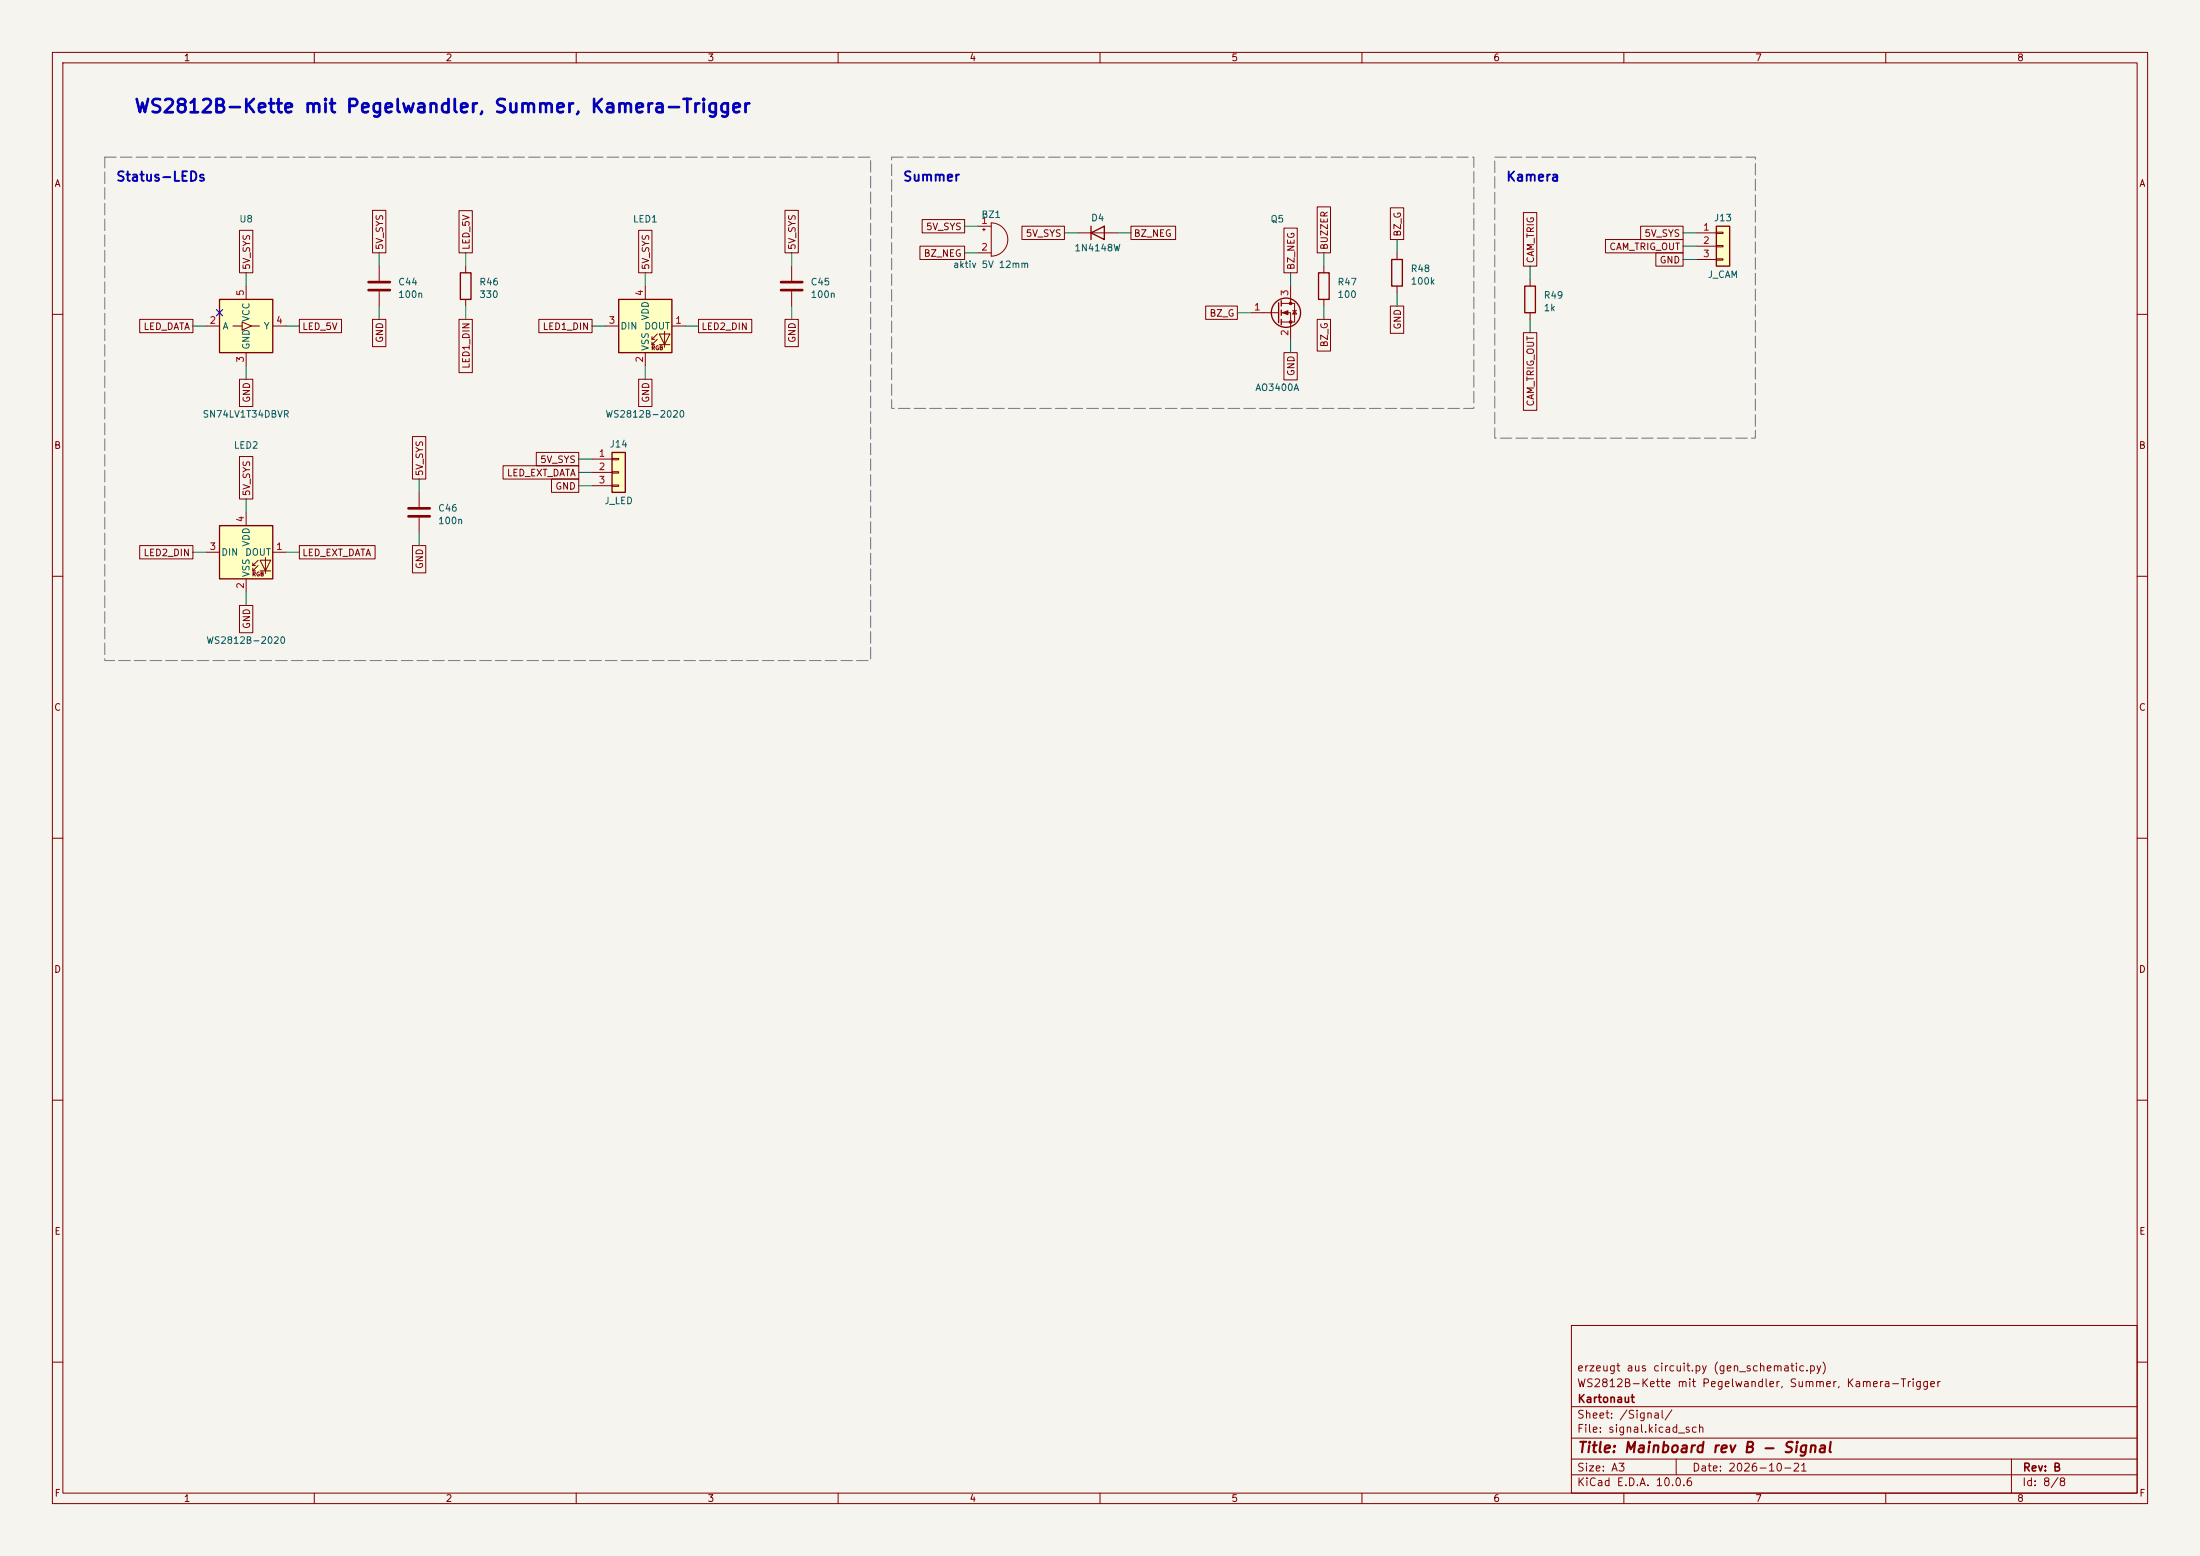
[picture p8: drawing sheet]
(kicad_sch
 (version 20250114)
 (generator "eeschema")
 (generator_version "10.0")
 (paper "A3")
 (title_block
  (title "Mainboard rev B - Signal")
  (date "2026-10-21")
  (rev "B")
  (company "Kartonaut")
  (comment 1 "WS2812B-Kette mit Pegelwandler, Summer, Kamera-Trigger")
  (comment 2 "erzeugt aus circuit.py (gen_schematic.py)"))
 (lib_symbols
  (symbol "Logic_LevelTranslator:SN74LV1T34DBV" (exclude_from_sim no) (in_bom yes) (on_board yes)
   (in_pos_files yes)
   (duplicate_pin_numbers_are_jumpers no)
   (property "Reference" "U" (at 5.08 6.35 0) (show_name no) (do_not_autoplace no) (effects (font (size 1.27 1.27)) (justify left)))
   (property "Value" "SN74LV1T34DBV" (at 5.08 3.81 0) (show_name no) (do_not_autoplace no) (effects (font (size 1.27 1.27)) (justify left)))
   (property "Footprint" "Package_TO_SOT_SMD:SOT-23-5" (at 16.51 -6.35 0) (show_name no) (do_not_autoplace no) (hide yes) (effects (font (size 1.27 1.27))))
   (property "Datasheet" "https://www.ti.com/lit/ds/symlink/sn74lv1t34.pdf" (at -10.16 -5.08 0) (show_name no) (do_not_autoplace no) (hide yes) (effects (font (size 1.27 1.27))))
   (property "Description" "Single Power Supply, Single Buffer GATE, CMOS Logic, Level Shifter, SOT-23-5" (at 0 0 0) (show_name no) (do_not_autoplace no) (hide yes) (effects (font (size 1.27 1.27))))
   (symbol "SN74LV1T34DBV_0_1"
    (rectangle (start -5.08 5.08) (end 5.08 -5.08) (stroke (width 0.254) (type default)) (fill (type background)))
    (polyline (pts (xy -0.762 0) (xy -2.54 0)) (stroke (width 0) (type default)) (fill (type none)))
    (polyline (pts (xy 1.016 0) (xy 2.54 0)) (stroke (width 0) (type default)) (fill (type none))))
   (symbol "SN74LV1T34DBV_1_1"
    (polyline (pts (xy -0.762 -0.762) (xy -0.762 0.762) (xy 1.016 0) (xy -0.762 -0.762)) (stroke (width 0) (type default)) (fill (type none)))
    (pin no_connect line (at -5.08 2.54 0) (length 2.54) (hide yes) (name "NC" (effects (font (size 1.27 1.27)))) (number "1" (effects (font (size 1.27 1.27)))))
    (pin input line (at -7.62 0 0) (length 2.54) (name "A" (effects (font (size 1.27 1.27)))) (number "2" (effects (font (size 1.27 1.27)))))
    (pin power_in line (at 0 -7.62 90) (length 2.54) (name "GND" (effects (font (size 1.27 1.27)))) (number "3" (effects (font (size 1.27 1.27)))))
    (pin output line (at 7.62 0 180) (length 2.54) (name "Y" (effects (font (size 1.27 1.27)))) (number "4" (effects (font (size 1.27 1.27)))))
    (pin power_in line (at 0 7.62 270) (length 2.54) (name "VCC" (effects (font (size 1.27 1.27)))) (number "5" (effects (font (size 1.27 1.27))))))
   (embedded_fonts no))
  (symbol "Device:C"
   (pin_numbers (hide yes))
   (pin_names (offset 0.254)) (exclude_from_sim no) (in_bom yes) (on_board yes)
   (in_pos_files yes)
   (duplicate_pin_numbers_are_jumpers no)
   (property "Reference" "C" (at 0.635 2.54 0) (show_name no) (do_not_autoplace no) (effects (font (size 1.27 1.27)) (justify left)))
   (property "Value" "C" (at 0.635 -2.54 0) (show_name no) (do_not_autoplace no) (effects (font (size 1.27 1.27)) (justify left)))
   (property "Footprint" "" (at 0.9652 -3.81 0) (show_name no) (do_not_autoplace no) (hide yes) (effects (font (size 1.27 1.27))))
   (property "Datasheet" "" (at 0 0 0) (show_name no) (do_not_autoplace no) (hide yes) (effects (font (size 1.27 1.27))))
   (property "Description" "Unpolarized capacitor" (at 0 0 0) (show_name no) (do_not_autoplace no) (hide yes) (effects (font (size 1.27 1.27))))
   (symbol "C_0_1"
    (polyline (pts (xy -2.032 0.762) (xy 2.032 0.762)) (stroke (width 0.508) (type default)) (fill (type none)))
    (polyline (pts (xy -2.032 -0.762) (xy 2.032 -0.762)) (stroke (width 0.508) (type default)) (fill (type none))))
   (symbol "C_1_1"
    (pin passive line (at 0 3.81 270) (length 2.794) (name "" (effects (font (size 1.27 1.27)))) (number "1" (effects (font (size 1.27 1.27)))))
    (pin passive line (at 0 -3.81 90) (length 2.794) (name "" (effects (font (size 1.27 1.27)))) (number "2" (effects (font (size 1.27 1.27))))))
   (embedded_fonts no))
  (symbol "Device:R"
   (pin_numbers (hide yes))
   (pin_names (offset 0)) (exclude_from_sim no) (in_bom yes) (on_board yes)
   (in_pos_files yes)
   (duplicate_pin_numbers_are_jumpers no)
   (property "Reference" "R" (at 2.032 0 90) (show_name no) (do_not_autoplace no) (effects (font (size 1.27 1.27))))
   (property "Value" "R" (at 0 0 90) (show_name no) (do_not_autoplace no) (effects (font (size 1.27 1.27))))
   (property "Footprint" "" (at -1.778 0 90) (show_name no) (do_not_autoplace no) (hide yes) (effects (font (size 1.27 1.27))))
   (property "Datasheet" "" (at 0 0 0) (show_name no) (do_not_autoplace no) (hide yes) (effects (font (size 1.27 1.27))))
   (property "Description" "Resistor" (at 0 0 0) (show_name no) (do_not_autoplace no) (hide yes) (effects (font (size 1.27 1.27))))
   (symbol "R_0_1"
    (rectangle (start -1.016 -2.54) (end 1.016 2.54) (stroke (width 0.254) (type default)) (fill (type none))))
   (symbol "R_1_1"
    (pin passive line (at 0 3.81 270) (length 1.27) (name "" (effects (font (size 1.27 1.27)))) (number "1" (effects (font (size 1.27 1.27)))))
    (pin passive line (at 0 -3.81 90) (length 1.27) (name "" (effects (font (size 1.27 1.27)))) (number "2" (effects (font (size 1.27 1.27))))))
   (embedded_fonts no))
  (symbol "LED:WS2812B-2020"
   (pin_names (offset 0.254)) (exclude_from_sim no) (in_bom yes) (on_board yes)
   (in_pos_files yes)
   (duplicate_pin_numbers_are_jumpers no)
   (property "Reference" "D" (at 5.08 5.715 0) (show_name no) (do_not_autoplace no) (effects (font (size 1.27 1.27)) (justify right bottom)))
   (property "Value" "WS2812B-2020" (at 1.27 -5.715 0) (show_name no) (do_not_autoplace no) (effects (font (size 1.27 1.27)) (justify left top)))
   (property "Footprint" "LED_SMD:LED_WS2812B-2020_PLCC4_2.0x2.0mm" (at 1.27 -7.62 0) (show_name no) (do_not_autoplace no) (hide yes) (effects (font (size 1.27 1.27)) (justify left top)))
   (property "Datasheet" "https://cdn-shop.adafruit.com/product-files/4684/4684_WS2812B-2020_V1.3_EN.pdf" (at 2.54 -9.525 0) (show_name no) (do_not_autoplace no) (hide yes) (effects (font (size 1.27 1.27)) (justify left top)))
   (property "Description" "RGB LED with integrated controller, 2.0 x 2.0 mm, 12 mA" (at 0 0 0) (show_name no) (do_not_autoplace no) (hide yes) (effects (font (size 1.27 1.27))))
   (symbol "WS2812B-2020_0_0"
    (text "RGB" (at 2.286 -4.191 0) (effects (font (size 0.762 0.762)))))
   (symbol "WS2812B-2020_0_1"
    (polyline (pts (xy 1.27 -2.54) (xy 1.778 -2.54)) (stroke (width 0) (type default)) (fill (type none)))
    (polyline (pts (xy 1.27 -3.556) (xy 1.778 -3.556)) (stroke (width 0) (type default)) (fill (type none)))
    (polyline (pts (xy 2.286 -1.524) (xy 1.27 -2.54) (xy 1.27 -2.032)) (stroke (width 0) (type default)) (fill (type none)))
    (polyline (pts (xy 2.286 -2.54) (xy 1.27 -3.556) (xy 1.27 -3.048)) (stroke (width 0) (type default)) (fill (type none)))
    (polyline (pts (xy 3.683 -1.016) (xy 3.683 -3.556) (xy 3.683 -4.064)) (stroke (width 0) (type default)) (fill (type none)))
    (polyline (pts (xy 4.699 -1.524) (xy 2.667 -1.524) (xy 3.683 -3.556) (xy 4.699 -1.524)) (stroke (width 0) (type default)) (fill (type none)))
    (polyline (pts (xy 4.699 -3.556) (xy 2.667 -3.556)) (stroke (width 0) (type default)) (fill (type none)))
    (rectangle (start 5.08 5.08) (end -5.08 -5.08) (stroke (width 0.254) (type default)) (fill (type background))))
   (symbol "WS2812B-2020_1_1"
    (pin output line (at 7.62 0 180) (length 2.54) (name "DOUT" (effects (font (size 1.27 1.27)))) (number "1" (effects (font (size 1.27 1.27)))))
    (pin power_in line (at 0 -7.62 90) (length 2.54) (name "VSS" (effects (font (size 1.27 1.27)))) (number "2" (effects (font (size 1.27 1.27)))))
    (pin input line (at -7.62 0 0) (length 2.54) (name "DIN" (effects (font (size 1.27 1.27)))) (number "3" (effects (font (size 1.27 1.27)))))
    (pin power_in line (at 0 7.62 270) (length 2.54) (name "VDD" (effects (font (size 1.27 1.27)))) (number "4" (effects (font (size 1.27 1.27))))))
   (embedded_fonts no))
  (symbol "Connector_Generic:Conn_01x03"
   (pin_names (offset 1.016) (hide yes)) (exclude_from_sim no) (in_bom yes) (on_board yes)
   (in_pos_files yes)
   (duplicate_pin_numbers_are_jumpers no)
   (property "Reference" "J" (at 0 5.08 0) (show_name no) (do_not_autoplace no) (effects (font (size 1.27 1.27))))
   (property "Value" "Conn_01x03" (at 0 -5.08 0) (show_name no) (do_not_autoplace no) (effects (font (size 1.27 1.27))))
   (property "Footprint" "" (at 0 0 0) (show_name no) (do_not_autoplace no) (hide yes) (effects (font (size 1.27 1.27))))
   (property "Datasheet" "" (at 0 0 0) (show_name no) (do_not_autoplace no) (hide yes) (effects (font (size 1.27 1.27))))
   (property "Description" "Generic connector, single row, 01x03, script generated (kicad-library-utils/schlib/autogen/connector/)" (at 0 0 0) (show_name no) (do_not_autoplace no) (hide yes) (effects (font (size 1.27 1.27))))
   (symbol "Conn_01x03_1_1"
    (rectangle (start -1.27 3.81) (end 1.27 -3.81) (stroke (width 0.254) (type default)) (fill (type background)))
    (rectangle (start -1.27 2.667) (end 0 2.413) (stroke (width 0.1524) (type default)) (fill (type none)))
    (rectangle (start -1.27 0.127) (end 0 -0.127) (stroke (width 0.1524) (type default)) (fill (type none)))
    (rectangle (start -1.27 -2.413) (end 0 -2.667) (stroke (width 0.1524) (type default)) (fill (type none)))
    (pin passive line (at -5.08 2.54 0) (length 3.81) (name "Pin_1" (effects (font (size 1.27 1.27)))) (number "1" (effects (font (size 1.27 1.27)))))
    (pin passive line (at -5.08 0 0) (length 3.81) (name "Pin_2" (effects (font (size 1.27 1.27)))) (number "2" (effects (font (size 1.27 1.27)))))
    (pin passive line (at -5.08 -2.54 0) (length 3.81) (name "Pin_3" (effects (font (size 1.27 1.27)))) (number "3" (effects (font (size 1.27 1.27))))))
   (embedded_fonts no))
  (symbol "Device:Buzzer"
   (pin_names (offset 0.0254) (hide yes)) (exclude_from_sim no) (in_bom yes) (on_board yes)
   (in_pos_files yes)
   (duplicate_pin_numbers_are_jumpers no)
   (property "Reference" "BZ" (at 3.81 1.27 0) (show_name no) (do_not_autoplace no) (effects (font (size 1.27 1.27)) (justify left)))
   (property "Value" "Buzzer" (at 3.81 -1.27 0) (show_name no) (do_not_autoplace no) (effects (font (size 1.27 1.27)) (justify left)))
   (property "Footprint" "" (at -0.635 2.54 90) (show_name no) (do_not_autoplace no) (hide yes) (effects (font (size 1.27 1.27))))
   (property "Datasheet" "" (at -0.635 2.54 90) (show_name no) (do_not_autoplace no) (hide yes) (effects (font (size 1.27 1.27))))
   (property "Description" "Buzzer, polarized" (at 0 0 0) (show_name no) (do_not_autoplace no) (hide yes) (effects (font (size 1.27 1.27))))
   (symbol "Buzzer_0_1"
    (polyline (pts (xy -1.651 1.905) (xy -1.143 1.905)) (stroke (width 0) (type default)) (fill (type none)))
    (polyline (pts (xy -1.397 2.159) (xy -1.397 1.651)) (stroke (width 0) (type default)) (fill (type none)))
    (arc (start 0 3.175) (mid 3.1612 0) (end 0 -3.175) (stroke (width 0) (type default)) (fill (type none)))
    (polyline (pts (xy 0 3.175) (xy 0 -3.175)) (stroke (width 0) (type default)) (fill (type none))))
   (symbol "Buzzer_1_1"
    (pin passive line (at -2.54 2.54 0) (length 2.54) (name "+" (effects (font (size 1.27 1.27)))) (number "1" (effects (font (size 1.27 1.27)))))
    (pin passive line (at -2.54 -2.54 0) (length 2.54) (name "-" (effects (font (size 1.27 1.27)))) (number "2" (effects (font (size 1.27 1.27))))))
   (embedded_fonts no))
  (symbol "Device:D"
   (pin_numbers (hide yes))
   (pin_names (offset 1.016) (hide yes)) (exclude_from_sim no) (in_bom yes) (on_board yes)
   (in_pos_files yes)
   (duplicate_pin_numbers_are_jumpers no)
   (property "Reference" "D" (at 0 2.54 0) (show_name no) (do_not_autoplace no) (effects (font (size 1.27 1.27))))
   (property "Value" "D" (at 0 -2.54 0) (show_name no) (do_not_autoplace no) (effects (font (size 1.27 1.27))))
   (property "Footprint" "" (at 0 0 0) (show_name no) (do_not_autoplace no) (hide yes) (effects (font (size 1.27 1.27))))
   (property "Datasheet" "" (at 0 0 0) (show_name no) (do_not_autoplace no) (hide yes) (effects (font (size 1.27 1.27))))
   (property "Description" "Diode" (at 0 0 0) (show_name no) (do_not_autoplace no) (hide yes) (effects (font (size 1.27 1.27))))
   (property "Sim.Device" "D" (at 0 0 0) (show_name no) (do_not_autoplace no) (hide yes) (effects (font (size 1.27 1.27))))
   (property "Sim.Pins" "1=K 2=A" (at 0 0 0) (show_name no) (do_not_autoplace no) (hide yes) (effects (font (size 1.27 1.27))))
   (symbol "D_0_1"
    (polyline (pts (xy -1.27 1.27) (xy -1.27 -1.27)) (stroke (width 0.254) (type default)) (fill (type none)))
    (polyline (pts (xy 1.27 1.27) (xy 1.27 -1.27) (xy -1.27 0) (xy 1.27 1.27)) (stroke (width 0.254) (type default)) (fill (type none)))
    (polyline (pts (xy 1.27 0) (xy -1.27 0)) (stroke (width 0) (type default)) (fill (type none))))
   (symbol "D_1_1"
    (pin passive line (at -3.81 0 0) (length 2.54) (name "K" (effects (font (size 1.27 1.27)))) (number "1" (effects (font (size 1.27 1.27)))))
    (pin passive line (at 3.81 0 180) (length 2.54) (name "A" (effects (font (size 1.27 1.27)))) (number "2" (effects (font (size 1.27 1.27))))))
   (embedded_fonts no))
  (symbol "Transistor_FET:AO3400A"
   (pin_names (offset 0) (hide yes)) (exclude_from_sim no) (in_bom yes) (on_board yes)
   (in_pos_files yes)
   (duplicate_pin_numbers_are_jumpers no)
   (embedded_fonts no)
   (property "Reference" "Q" (at 5.08 1.905 0) (show_name no) (do_not_autoplace no) (effects (font (size 1.27 1.27)) (justify left)))
   (property "Value" "AO3400A" (at 5.08 0 0) (show_name no) (do_not_autoplace no) (effects (font (size 1.27 1.27)) (justify left)))
   (property "Footprint" "Package_TO_SOT_SMD:SOT-23" (at 5.08 -1.905 0) (show_name no) (do_not_autoplace no) (hide yes) (effects (font (size 1.27 1.27) (italic yes)) (justify left)))
   (property "Datasheet" "http://www.aosmd.com/pdfs/datasheet/AO3400A.pdf" (at 5.08 -3.81 0) (show_name no) (do_not_autoplace no) (hide yes) (effects (font (size 1.27 1.27)) (justify left)))
   (property "Description" "30V Vds, 5.7A Id, N-Channel MOSFET, SOT-23" (at 0 0 0) (show_name no) (do_not_autoplace no) (hide yes) (effects (font (size 1.27 1.27))))
   (symbol "AO3400A_0_1"
    (polyline (pts (xy 0.254 1.905) (xy 0.254 -1.905)) (stroke (width 0.254) (type default)) (fill (type none)))
    (polyline (pts (xy 0.254 0) (xy -2.54 0)) (stroke (width 0) (type default)) (fill (type none)))
    (polyline (pts (xy 0.762 2.286) (xy 0.762 1.27)) (stroke (width 0.254) (type default)) (fill (type none)))
    (polyline (pts (xy 0.762 0.508) (xy 0.762 -0.508)) (stroke (width 0.254) (type default)) (fill (type none)))
    (polyline (pts (xy 0.762 -1.27) (xy 0.762 -2.286)) (stroke (width 0.254) (type default)) (fill (type none)))
    (polyline (pts (xy 0.762 -1.778) (xy 3.302 -1.778) (xy 3.302 1.778) (xy 0.762 1.778)) (stroke (width 0) (type default)) (fill (type none)))
    (polyline (pts (xy 1.016 0) (xy 2.032 0.381) (xy 2.032 -0.381) (xy 1.016 0)) (stroke (width 0) (type default)) (fill (type outline)))
    (circle (center 1.651 0) (radius 2.794) (stroke (width 0.254) (type default)) (fill (type none)))
    (polyline (pts (xy 2.54 2.54) (xy 2.54 1.778)) (stroke (width 0) (type default)) (fill (type none)))
    (circle (center 2.54 1.778) (radius 0.254) (stroke (width 0) (type default)) (fill (type outline)))
    (circle (center 2.54 -1.778) (radius 0.254) (stroke (width 0) (type default)) (fill (type outline)))
    (polyline (pts (xy 2.54 -2.54) (xy 2.54 0) (xy 0.762 0)) (stroke (width 0) (type default)) (fill (type none)))
    (polyline (pts (xy 2.921 0.381) (xy 3.683 0.381)) (stroke (width 0) (type default)) (fill (type none)))
    (polyline (pts (xy 3.302 0.381) (xy 2.921 -0.254) (xy 3.683 -0.254) (xy 3.302 0.381)) (stroke (width 0) (type default)) (fill (type none))))
   (symbol "AO3400A_1_1"
    (pin input line (at -5.08 0 0) (length 2.54) (name "G" (effects (font (size 1.27 1.27)))) (number "1" (effects (font (size 1.27 1.27)))))
    (pin passive line (at 2.54 -5.08 90) (length 2.54) (name "S" (effects (font (size 1.27 1.27)))) (number "2" (effects (font (size 1.27 1.27)))))
    (pin passive line (at 2.54 5.08 270) (length 2.54) (name "D" (effects (font (size 1.27 1.27)))) (number "3" (effects (font (size 1.27 1.27))))))))
 (text "WS2812B-Kette mit Pegelwandler, Summer, Kamera-Trigger"
  (exclude_from_sim no)
  (at 25.4 22 0)
  (effects (font (size 2.54 2.54) (bold yes)) (justify left bottom)))
 (rectangle
  (start 20 30)
  (end 166.21 126.08)
  (stroke (width 0.2) (type dash) (color 120 120 120 1))
  (fill (type none)))
 (text "Status-LEDs"
  (exclude_from_sim no)
  (at 22 35 0)
  (effects (font (size 1.8 1.8) (bold yes)) (justify left bottom)))
 (symbol
  (lib_id "Logic_LevelTranslator:SN74LV1T34DBV")
  (at 46.99 62.23 0)
  (unit 1)
  (exclude_from_sim no)
  (in_bom yes)
  (on_board yes)
  (dnp no)
  (property "Reference" "U8" (at 46.99 41.81 0) (effects (font (size 1.27 1.27))))
  (property "Value" "SN74LV1T34DBVR" (at 46.99 79.05 0) (effects (font (size 1.27 1.27))))
  (property "Footprint" "Package_TO_SOT_SMD:SOT-23-5" (at 46.99 73.05 0) (effects (font (size 1.27 1.27)) (hide yes)))
  (property "Datasheet" "https://www.ti.com/lit/ds/symlink/sn74lv1t34.pdf" (at 46.99 69.85 0) (effects (font (size 1.27 1.27)) (hide yes)))
  (property "Description" "Pegel 3,3 -> 5 V (B8)" (at 46.99 69.85 0) (effects (font (size 1.27 1.27)) (hide yes)))
  (pin "1")
  (pin "2")
  (pin "3")
  (pin "4")
  (pin "5"))
 (no_connect
  (at 41.91 59.69))
 (wire
  (pts (xy 39.37 62.23) (xy 36.83 62.23))
  (stroke (width 0) (type default)))
 (global_label "LED_DATA"
  (shape passive)
  (at 36.83 62.23 180)
  (fields_autoplaced yes)
  (effects (font (size 1.27 1.27)) (justify right)))
 (wire
  (pts (xy 46.99 69.85) (xy 46.99 72.39))
  (stroke (width 0) (type default)))
 (global_label "GND"
  (shape passive)
  (at 46.99 72.39 270)
  (fields_autoplaced yes)
  (effects (font (size 1.27 1.27)) (justify right)))
 (wire
  (pts (xy 54.61 62.23) (xy 57.15 62.23))
  (stroke (width 0) (type default)))
 (global_label "LED_5V"
  (shape passive)
  (at 57.15 62.23 0)
  (fields_autoplaced yes)
  (effects (font (size 1.27 1.27)) (justify left)))
 (wire
  (pts (xy 46.99 54.61) (xy 46.99 52.07))
  (stroke (width 0) (type default)))
 (global_label "5V_SYS"
  (shape passive)
  (at 46.99 52.07 90)
  (fields_autoplaced yes)
  (effects (font (size 1.27 1.27)) (justify left)))
 (symbol
  (lib_id "Device:C")
  (at 72.39 54.61 0)
  (unit 1)
  (exclude_from_sim no)
  (in_bom yes)
  (on_board yes)
  (dnp no)
  (property "Reference" "C44" (at 75.922 53.81 0) (effects (font (size 1.27 1.27)) (justify left)))
  (property "Value" "100n" (at 75.922 56.21 0) (effects (font (size 1.27 1.27)) (justify left)))
  (property "Footprint" "Capacitor_SMD:C_0603_1608Metric" (at 72.39 61.62 0) (effects (font (size 1.27 1.27)) (hide yes)))
  (property "Datasheet" "" (at 72.39 58.42 0) (effects (font (size 1.27 1.27)) (hide yes)))
  (pin "1")
  (pin "2"))
 (wire
  (pts (xy 72.39 50.8) (xy 72.39 48.26))
  (stroke (width 0) (type default)))
 (global_label "5V_SYS"
  (shape passive)
  (at 72.39 48.26 90)
  (fields_autoplaced yes)
  (effects (font (size 1.27 1.27)) (justify left)))
 (wire
  (pts (xy 72.39 58.42) (xy 72.39 60.96))
  (stroke (width 0) (type default)))
 (global_label "GND"
  (shape passive)
  (at 72.39 60.96 270)
  (fields_autoplaced yes)
  (effects (font (size 1.27 1.27)) (justify right)))
 (symbol
  (lib_id "Device:R")
  (at 88.9 54.61 0)
  (unit 1)
  (exclude_from_sim no)
  (in_bom yes)
  (on_board yes)
  (dnp no)
  (property "Reference" "R46" (at 91.416 53.81 0) (effects (font (size 1.27 1.27)) (justify left)))
  (property "Value" "330" (at 91.416 56.21 0) (effects (font (size 1.27 1.27)) (justify left)))
  (property "Footprint" "Resistor_SMD:R_0603_1608Metric" (at 88.9 61.62 0) (effects (font (size 1.27 1.27)) (hide yes)))
  (property "Datasheet" "" (at 88.9 58.42 0) (effects (font (size 1.27 1.27)) (hide yes)))
  (pin "1")
  (pin "2"))
 (wire
  (pts (xy 88.9 50.8) (xy 88.9 48.26))
  (stroke (width 0) (type default)))
 (global_label "LED_5V"
  (shape passive)
  (at 88.9 48.26 90)
  (fields_autoplaced yes)
  (effects (font (size 1.27 1.27)) (justify left)))
 (wire
  (pts (xy 88.9 58.42) (xy 88.9 60.96))
  (stroke (width 0) (type default)))
 (global_label "LED1_DIN"
  (shape passive)
  (at 88.9 60.96 270)
  (fields_autoplaced yes)
  (effects (font (size 1.27 1.27)) (justify right)))
 (symbol
  (lib_id "LED:WS2812B-2020")
  (at 123.19 62.23 0)
  (unit 1)
  (exclude_from_sim no)
  (in_bom yes)
  (on_board yes)
  (dnp no)
  (property "Reference" "LED1" (at 123.19 41.81 0) (effects (font (size 1.27 1.27))))
  (property "Value" "WS2812B-2020" (at 123.19 79.05 0) (effects (font (size 1.27 1.27))))
  (property "Footprint" "LED_SMD:LED_WS2812B-2020_PLCC4_2.0x2.0mm" (at 123.19 73.05 0) (effects (font (size 1.27 1.27)) (hide yes)))
  (property "Datasheet" "https://cdn-shop.adafruit.com/product-files/4684/4684_WS2812B-2020_V1.3_EN.pdf" (at 123.19 69.85 0) (effects (font (size 1.27 1.27)) (hide yes)))
  (property "LCSC" "C965555" (at 123.19 69.85 0) (effects (font (size 1.27 1.27)) (hide yes)))
  (pin "1")
  (pin "2")
  (pin "3")
  (pin "4"))
 (wire
  (pts (xy 130.81 62.23) (xy 133.35 62.23))
  (stroke (width 0) (type default)))
 (global_label "LED2_DIN"
  (shape passive)
  (at 133.35 62.23 0)
  (fields_autoplaced yes)
  (effects (font (size 1.27 1.27)) (justify left)))
 (wire
  (pts (xy 123.19 69.85) (xy 123.19 72.39))
  (stroke (width 0) (type default)))
 (global_label "GND"
  (shape passive)
  (at 123.19 72.39 270)
  (fields_autoplaced yes)
  (effects (font (size 1.27 1.27)) (justify right)))
 (wire
  (pts (xy 115.57 62.23) (xy 113.03 62.23))
  (stroke (width 0) (type default)))
 (global_label "LED1_DIN"
  (shape passive)
  (at 113.03 62.23 180)
  (fields_autoplaced yes)
  (effects (font (size 1.27 1.27)) (justify right)))
 (wire
  (pts (xy 123.19 54.61) (xy 123.19 52.07))
  (stroke (width 0) (type default)))
 (global_label "5V_SYS"
  (shape passive)
  (at 123.19 52.07 90)
  (fields_autoplaced yes)
  (effects (font (size 1.27 1.27)) (justify left)))
 (symbol
  (lib_id "Device:C")
  (at 151.13 54.61 0)
  (unit 1)
  (exclude_from_sim no)
  (in_bom yes)
  (on_board yes)
  (dnp no)
  (property "Reference" "C45" (at 154.662 53.81 0) (effects (font (size 1.27 1.27)) (justify left)))
  (property "Value" "100n" (at 154.662 56.21 0) (effects (font (size 1.27 1.27)) (justify left)))
  (property "Footprint" "Capacitor_SMD:C_0603_1608Metric" (at 151.13 61.62 0) (effects (font (size 1.27 1.27)) (hide yes)))
  (property "Datasheet" "" (at 151.13 58.42 0) (effects (font (size 1.27 1.27)) (hide yes)))
  (pin "1")
  (pin "2"))
 (wire
  (pts (xy 151.13 50.8) (xy 151.13 48.26))
  (stroke (width 0) (type default)))
 (global_label "5V_SYS"
  (shape passive)
  (at 151.13 48.26 90)
  (fields_autoplaced yes)
  (effects (font (size 1.27 1.27)) (justify left)))
 (wire
  (pts (xy 151.13 58.42) (xy 151.13 60.96))
  (stroke (width 0) (type default)))
 (global_label "GND"
  (shape passive)
  (at 151.13 60.96 270)
  (fields_autoplaced yes)
  (effects (font (size 1.27 1.27)) (justify right)))
 (symbol
  (lib_id "LED:WS2812B-2020")
  (at 46.99 105.41 0)
  (unit 1)
  (exclude_from_sim no)
  (in_bom yes)
  (on_board yes)
  (dnp no)
  (property "Reference" "LED2" (at 46.99 84.99 0) (effects (font (size 1.27 1.27))))
  (property "Value" "WS2812B-2020" (at 46.99 122.23 0) (effects (font (size 1.27 1.27))))
  (property "Footprint" "LED_SMD:LED_WS2812B-2020_PLCC4_2.0x2.0mm" (at 46.99 116.23 0) (effects (font (size 1.27 1.27)) (hide yes)))
  (property "Datasheet" "https://cdn-shop.adafruit.com/product-files/4684/4684_WS2812B-2020_V1.3_EN.pdf" (at 46.99 113.03 0) (effects (font (size 1.27 1.27)) (hide yes)))
  (property "LCSC" "C965555" (at 46.99 113.03 0) (effects (font (size 1.27 1.27)) (hide yes)))
  (pin "1")
  (pin "2")
  (pin "3")
  (pin "4"))
 (wire
  (pts (xy 54.61 105.41) (xy 57.15 105.41))
  (stroke (width 0) (type default)))
 (global_label "LED_EXT_DATA"
  (shape passive)
  (at 57.15 105.41 0)
  (fields_autoplaced yes)
  (effects (font (size 1.27 1.27)) (justify left)))
 (wire
  (pts (xy 46.99 113.03) (xy 46.99 115.57))
  (stroke (width 0) (type default)))
 (global_label "GND"
  (shape passive)
  (at 46.99 115.57 270)
  (fields_autoplaced yes)
  (effects (font (size 1.27 1.27)) (justify right)))
 (wire
  (pts (xy 39.37 105.41) (xy 36.83 105.41))
  (stroke (width 0) (type default)))
 (global_label "LED2_DIN"
  (shape passive)
  (at 36.83 105.41 180)
  (fields_autoplaced yes)
  (effects (font (size 1.27 1.27)) (justify right)))
 (wire
  (pts (xy 46.99 97.79) (xy 46.99 95.25))
  (stroke (width 0) (type default)))
 (global_label "5V_SYS"
  (shape passive)
  (at 46.99 95.25 90)
  (fields_autoplaced yes)
  (effects (font (size 1.27 1.27)) (justify left)))
 (symbol
  (lib_id "Device:C")
  (at 80.01 97.79 0)
  (unit 1)
  (exclude_from_sim no)
  (in_bom yes)
  (on_board yes)
  (dnp no)
  (property "Reference" "C46" (at 83.542 96.99 0) (effects (font (size 1.27 1.27)) (justify left)))
  (property "Value" "100n" (at 83.542 99.39 0) (effects (font (size 1.27 1.27)) (justify left)))
  (property "Footprint" "Capacitor_SMD:C_0603_1608Metric" (at 80.01 104.8 0) (effects (font (size 1.27 1.27)) (hide yes)))
  (property "Datasheet" "" (at 80.01 101.6 0) (effects (font (size 1.27 1.27)) (hide yes)))
  (pin "1")
  (pin "2"))
 (wire
  (pts (xy 80.01 93.98) (xy 80.01 91.44))
  (stroke (width 0) (type default)))
 (global_label "5V_SYS"
  (shape passive)
  (at 80.01 91.44 90)
  (fields_autoplaced yes)
  (effects (font (size 1.27 1.27)) (justify left)))
 (wire
  (pts (xy 80.01 101.6) (xy 80.01 104.14))
  (stroke (width 0) (type default)))
 (global_label "GND"
  (shape passive)
  (at 80.01 104.14 270)
  (fields_autoplaced yes)
  (effects (font (size 1.27 1.27)) (justify right)))
 (symbol
  (lib_id "Connector_Generic:Conn_01x03")
  (at 118.11 90.17 0)
  (unit 1)
  (exclude_from_sim no)
  (in_bom yes)
  (on_board yes)
  (dnp no)
  (property "Reference" "J14" (at 118.11 84.76 0) (effects (font (size 1.27 1.27))))
  (property "Value" "J_LED" (at 118.11 95.58 0) (effects (font (size 1.27 1.27))))
  (property "Footprint" "Connector_JST:JST_GH_BM03B-GHS-TBT_1x03-1MP_P1.25mm_Vertical" (at 118.11 97.18 0) (effects (font (size 1.27 1.27)) (hide yes)))
  (property "Datasheet" "" (at 118.11 93.98 0) (effects (font (size 1.27 1.27)) (hide yes)))
  (property "Funktion" "J_LED" (at 118.11 93.98 0) (effects (font (size 1.27 1.27)) (hide yes)))
  (property "Description" "externe WS2812B, Kette hinter LED2" (at 118.11 93.98 0) (effects (font (size 1.27 1.27)) (hide yes)))
  (pin "1")
  (pin "2")
  (pin "3"))
 (wire
  (pts (xy 113.03 87.63) (xy 110.49 87.63))
  (stroke (width 0) (type default)))
 (global_label "5V_SYS"
  (shape passive)
  (at 110.49 87.63 180)
  (fields_autoplaced yes)
  (effects (font (size 1.27 1.27)) (justify right)))
 (wire
  (pts (xy 113.03 90.17) (xy 110.49 90.17))
  (stroke (width 0) (type default)))
 (global_label "LED_EXT_DATA"
  (shape passive)
  (at 110.49 90.17 180)
  (fields_autoplaced yes)
  (effects (font (size 1.27 1.27)) (justify right)))
 (wire
  (pts (xy 113.03 92.71) (xy 110.49 92.71))
  (stroke (width 0) (type default)))
 (global_label "GND"
  (shape passive)
  (at 110.49 92.71 180)
  (fields_autoplaced yes)
  (effects (font (size 1.27 1.27)) (justify right)))
 (rectangle
  (start 170.21 30)
  (end 281.36 77.96)
  (stroke (width 0.2) (type dash) (color 120 120 120 1))
  (fill (type none)))
 (text "Summer"
  (exclude_from_sim no)
  (at 172.21 35 0)
  (effects (font (size 1.8 1.8) (bold yes)) (justify left bottom)))
 (symbol
  (lib_id "Device:Buzzer")
  (at 189.23 45.72 0)
  (unit 1)
  (exclude_from_sim no)
  (in_bom yes)
  (on_board yes)
  (dnp no)
  (property "Reference" "BZ1" (at 189.23 40.945 0) (effects (font (size 1.27 1.27))))
  (property "Value" "aktiv 5V 12mm" (at 189.23 50.495 0) (effects (font (size 1.27 1.27))))
  (property "Footprint" "Buzzer_Beeper:Buzzer_12x9.5RM7.6" (at 189.23 52.095 0) (effects (font (size 1.27 1.27)) (hide yes)))
  (property "Datasheet" "" (at 189.23 48.895 0) (effects (font (size 1.27 1.27)) (hide yes)))
  (property "Description" "aktiver Summer, THT" (at 189.23 48.895 0) (effects (font (size 1.27 1.27)) (hide yes)))
  (pin "1")
  (pin "2"))
 (wire
  (pts (xy 186.69 43.18) (xy 184.15 43.18))
  (stroke (width 0) (type default)))
 (global_label "5V_SYS"
  (shape passive)
  (at 184.15 43.18 180)
  (fields_autoplaced yes)
  (effects (font (size 1.27 1.27)) (justify right)))
 (wire
  (pts (xy 186.69 48.26) (xy 184.15 48.26))
  (stroke (width 0) (type default)))
 (global_label "BZ_NEG"
  (shape passive)
  (at 184.15 48.26 180)
  (fields_autoplaced yes)
  (effects (font (size 1.27 1.27)) (justify right)))
 (symbol
  (lib_id "Device:D")
  (at 209.55 44.45 0)
  (unit 1)
  (exclude_from_sim no)
  (in_bom yes)
  (on_board yes)
  (dnp no)
  (property "Reference" "D4" (at 209.55 41.58 0) (effects (font (size 1.27 1.27))))
  (property "Value" "1N4148W" (at 209.55 47.32 0) (effects (font (size 1.27 1.27))))
  (property "Footprint" "Diode_SMD:D_SOD-123" (at 209.55 48.92 0) (effects (font (size 1.27 1.27)) (hide yes)))
  (property "Datasheet" "" (at 209.55 45.72 0) (effects (font (size 1.27 1.27)) (hide yes)))
  (property "LCSC" "C81598" (at 209.55 45.72 0) (effects (font (size 1.27 1.27)) (hide yes)))
  (pin "1")
  (pin "2"))
 (wire
  (pts (xy 205.74 44.45) (xy 203.2 44.45))
  (stroke (width 0) (type default)))
 (global_label "5V_SYS"
  (shape passive)
  (at 203.2 44.45 180)
  (fields_autoplaced yes)
  (effects (font (size 1.27 1.27)) (justify right)))
 (wire
  (pts (xy 213.36 44.45) (xy 215.9 44.45))
  (stroke (width 0) (type default)))
 (global_label "BZ_NEG"
  (shape passive)
  (at 215.9 44.45 0)
  (fields_autoplaced yes)
  (effects (font (size 1.27 1.27)) (justify left)))
 (symbol
  (lib_id "Transistor_FET:AO3400A")
  (at 243.84 59.69 0)
  (unit 1)
  (exclude_from_sim no)
  (in_bom yes)
  (on_board yes)
  (dnp no)
  (property "Reference" "Q5" (at 243.84 41.81 0) (effects (font (size 1.27 1.27))))
  (property "Value" "AO3400A" (at 243.84 73.97 0) (effects (font (size 1.27 1.27))))
  (property "Footprint" "Package_TO_SOT_SMD:SOT-23" (at 243.84 67.97 0) (effects (font (size 1.27 1.27)) (hide yes)))
  (property "Datasheet" "http://www.aosmd.com/pdfs/datasheet/AO3400A.pdf" (at 243.84 64.77 0) (effects (font (size 1.27 1.27)) (hide yes)))
  (property "LCSC" "C20917" (at 243.84 64.77 0) (effects (font (size 1.27 1.27)) (hide yes)))
  (property "Description" "Summer, Teensy 37 (B7)" (at 243.84 64.77 0) (effects (font (size 1.27 1.27)) (hide yes)))
  (pin "1")
  (pin "2")
  (pin "3"))
 (wire
  (pts (xy 238.76 59.69) (xy 236.22 59.69))
  (stroke (width 0) (type default)))
 (global_label "BZ_G"
  (shape passive)
  (at 236.22 59.69 180)
  (fields_autoplaced yes)
  (effects (font (size 1.27 1.27)) (justify right)))
 (wire
  (pts (xy 246.38 64.77) (xy 246.38 67.31))
  (stroke (width 0) (type default)))
 (global_label "GND"
  (shape passive)
  (at 246.38 67.31 270)
  (fields_autoplaced yes)
  (effects (font (size 1.27 1.27)) (justify right)))
 (wire
  (pts (xy 246.38 54.61) (xy 246.38 52.07))
  (stroke (width 0) (type default)))
 (global_label "BZ_NEG"
  (shape passive)
  (at 246.38 52.07 90)
  (fields_autoplaced yes)
  (effects (font (size 1.27 1.27)) (justify left)))
 (symbol
  (lib_id "Device:R")
  (at 252.73 54.61 0)
  (unit 1)
  (exclude_from_sim no)
  (in_bom yes)
  (on_board yes)
  (dnp no)
  (property "Reference" "R47" (at 255.246 53.81 0) (effects (font (size 1.27 1.27)) (justify left)))
  (property "Value" "100" (at 255.246 56.21 0) (effects (font (size 1.27 1.27)) (justify left)))
  (property "Footprint" "Resistor_SMD:R_0603_1608Metric" (at 252.73 61.62 0) (effects (font (size 1.27 1.27)) (hide yes)))
  (property "Datasheet" "" (at 252.73 58.42 0) (effects (font (size 1.27 1.27)) (hide yes)))
  (pin "1")
  (pin "2"))
 (wire
  (pts (xy 252.73 50.8) (xy 252.73 48.26))
  (stroke (width 0) (type default)))
 (global_label "BUZZER"
  (shape passive)
  (at 252.73 48.26 90)
  (fields_autoplaced yes)
  (effects (font (size 1.27 1.27)) (justify left)))
 (wire
  (pts (xy 252.73 58.42) (xy 252.73 60.96))
  (stroke (width 0) (type default)))
 (global_label "BZ_G"
  (shape passive)
  (at 252.73 60.96 270)
  (fields_autoplaced yes)
  (effects (font (size 1.27 1.27)) (justify right)))
 (symbol
  (lib_id "Device:R")
  (at 266.7 52.07 0)
  (unit 1)
  (exclude_from_sim no)
  (in_bom yes)
  (on_board yes)
  (dnp no)
  (property "Reference" "R48" (at 269.216 51.27 0) (effects (font (size 1.27 1.27)) (justify left)))
  (property "Value" "100k" (at 269.216 53.67 0) (effects (font (size 1.27 1.27)) (justify left)))
  (property "Footprint" "Resistor_SMD:R_0603_1608Metric" (at 266.7 59.08 0) (effects (font (size 1.27 1.27)) (hide yes)))
  (property "Datasheet" "" (at 266.7 55.88 0) (effects (font (size 1.27 1.27)) (hide yes)))
  (pin "1")
  (pin "2"))
 (wire
  (pts (xy 266.7 48.26) (xy 266.7 45.72))
  (stroke (width 0) (type default)))
 (global_label "BZ_G"
  (shape passive)
  (at 266.7 45.72 90)
  (fields_autoplaced yes)
  (effects (font (size 1.27 1.27)) (justify left)))
 (wire
  (pts (xy 266.7 55.88) (xy 266.7 58.42))
  (stroke (width 0) (type default)))
 (global_label "GND"
  (shape passive)
  (at 266.7 58.42 270)
  (fields_autoplaced yes)
  (effects (font (size 1.27 1.27)) (justify right)))
 (rectangle
  (start 285.36 30)
  (end 335.11 83.62)
  (stroke (width 0.2) (type dash) (color 120 120 120 1))
  (fill (type none)))
 (text "Kamera"
  (exclude_from_sim no)
  (at 287.36 35 0)
  (effects (font (size 1.8 1.8) (bold yes)) (justify left bottom)))
 (symbol
  (lib_id "Device:R")
  (at 292.1 57.15 0)
  (unit 1)
  (exclude_from_sim no)
  (in_bom yes)
  (on_board yes)
  (dnp no)
  (property "Reference" "R49" (at 294.616 56.35 0) (effects (font (size 1.27 1.27)) (justify left)))
  (property "Value" "1k" (at 294.616 58.75 0) (effects (font (size 1.27 1.27)) (justify left)))
  (property "Footprint" "Resistor_SMD:R_0603_1608Metric" (at 292.1 64.16 0) (effects (font (size 1.27 1.27)) (hide yes)))
  (property "Datasheet" "" (at 292.1 60.96 0) (effects (font (size 1.27 1.27)) (hide yes)))
  (pin "1")
  (pin "2"))
 (wire
  (pts (xy 292.1 53.34) (xy 292.1 50.8))
  (stroke (width 0) (type default)))
 (global_label "CAM_TRIG"
  (shape passive)
  (at 292.1 50.8 90)
  (fields_autoplaced yes)
  (effects (font (size 1.27 1.27)) (justify left)))
 (wire
  (pts (xy 292.1 60.96) (xy 292.1 63.5))
  (stroke (width 0) (type default)))
 (global_label "CAM_TRIG_OUT"
  (shape passive)
  (at 292.1 63.5 270)
  (fields_autoplaced yes)
  (effects (font (size 1.27 1.27)) (justify right)))
 (symbol
  (lib_id "Connector_Generic:Conn_01x03")
  (at 328.93 46.99 0)
  (unit 1)
  (exclude_from_sim no)
  (in_bom yes)
  (on_board yes)
  (dnp no)
  (property "Reference" "J13" (at 328.93 41.58 0) (effects (font (size 1.27 1.27))))
  (property "Value" "J_CAM" (at 328.93 52.4 0) (effects (font (size 1.27 1.27))))
  (property "Footprint" "Connector_JST:JST_GH_BM03B-GHS-TBT_1x03-1MP_P1.25mm_Vertical" (at 328.93 54 0) (effects (font (size 1.27 1.27)) (hide yes)))
  (property "Datasheet" "" (at 328.93 50.8 0) (effects (font (size 1.27 1.27)) (hide yes)))
  (property "Funktion" "J_CAM" (at 328.93 50.8 0) (effects (font (size 1.27 1.27)) (hide yes)))
  (property "Description" "Kamera-Ausloeser (3,3-V-Pegel ueber 1 k)" (at 328.93 50.8 0) (effects (font (size 1.27 1.27)) (hide yes)))
  (pin "1")
  (pin "2")
  (pin "3"))
 (wire
  (pts (xy 323.85 44.45) (xy 321.31 44.45))
  (stroke (width 0) (type default)))
 (global_label "5V_SYS"
  (shape passive)
  (at 321.31 44.45 180)
  (fields_autoplaced yes)
  (effects (font (size 1.27 1.27)) (justify right)))
 (wire
  (pts (xy 323.85 46.99) (xy 321.31 46.99))
  (stroke (width 0) (type default)))
 (global_label "CAM_TRIG_OUT"
  (shape passive)
  (at 321.31 46.99 180)
  (fields_autoplaced yes)
  (effects (font (size 1.27 1.27)) (justify right)))
 (wire
  (pts (xy 323.85 49.53) (xy 321.31 49.53))
  (stroke (width 0) (type default)))
 (global_label "GND"
  (shape passive)
  (at 321.31 49.53 180)
  (fields_autoplaced yes)
  (effects (font (size 1.27 1.27)) (justify right)))
 (embedded_fonts no))
